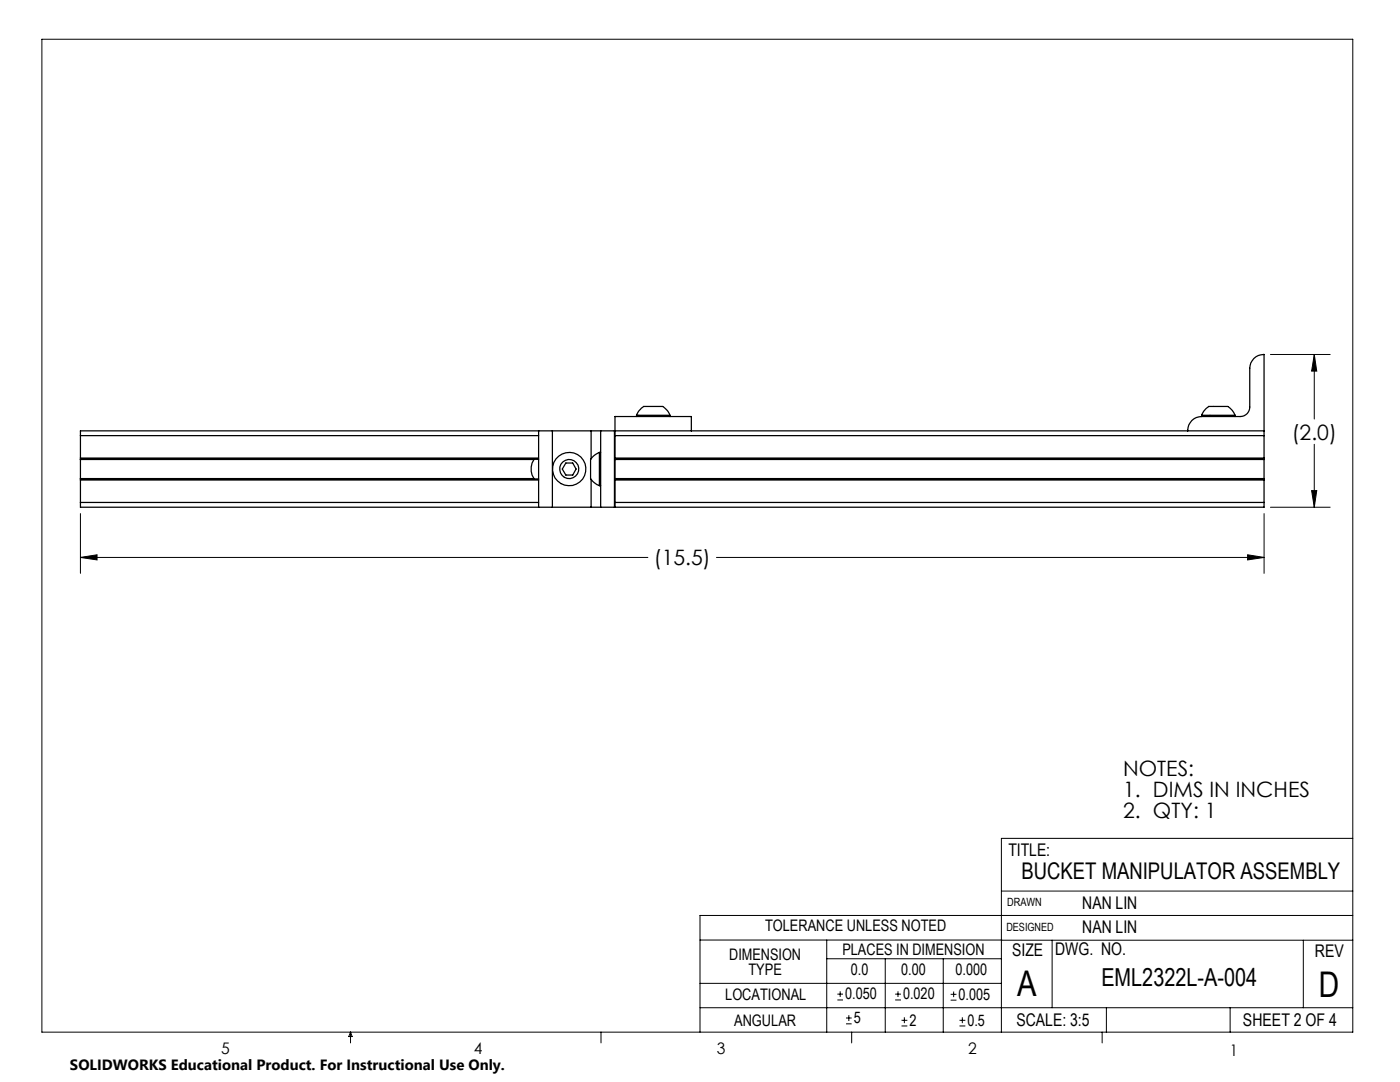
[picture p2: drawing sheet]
<svg xmlns="http://www.w3.org/2000/svg" width="279mm" height="216mm" viewBox="0 0 279 216" stroke-linecap="round" stroke-linejoin="round" font-family="sans-serif">
<g fill="none" stroke="#000" stroke-width=".2">
<path d="M8.4 7.8h261.6v198.2h-261.6zM253.5 70.7h12M262.3 70.7l.5 3.3h-1zM262.3 70.7v12.9M261.8 97.9h1l-.5 3.3zM262.3 88.7v12.5M16.1 111.2l3.3-.5v1zM16.1 102.5v11.9M16.1 111.2h113.2M143 111.2h109.3M249 110.7l3.3 .5-3.3 .5zM252.3 102.5v11.9"/>
<path d="M253.5 101.2h12M199.8 177.8h70.2M270 167.3h-70.2v38.7M139.7 187.6h60.2M139.7 196.2h60.1M165 187.6v18.4M165 191.3h34.8M167.1 199.5h1.1M167.1 198.4h1.1M167.7 197.8v1.1M176.7 191.3v14.7M178.6 199.5h1.2"/>
<path d="M178.6 198.4h1.2M179.2 197.8v1.1M188.2 191.3v14.7M189.7 199.6h1.2M189.7 198.4h1.2M190.3 197.8v1.2M199.8 187.6h70.2M210 187.6v13.5M260.1 187.6v13.5M270 182.7h-130.3v23.3M70 206v2.1M70 206l.3 .8h-.7z"/>
<path d="M119.9 206v2.1M139.7 201.1h130.3M168.8 204.3h1.2M168.8 203.1h1.2M169.4 202.6v1.1M170 206v2.1M179.9 204.7h1.2M179.9 203.6h1.2M180.5 203v1.2M191.5 204.7h1.2M191.5 203.6h1.2M192.1 203v1.2"/>
<path d="M220 206v2.1M220.8 201.1v4.9M245.5 201.1v4.9"/>
</g>
<path d="M262.3 70.7l.5 3.3h-1zM261.8 97.9h1l-.5 3.3zM16.1 111.2l3.3-.5v1zM249 110.7l3.3 .5-3.3 .5z" fill="#000"/>
<g fill="none" stroke="#000" stroke-width=".25">
<path d="M16.1 91.7h90.5a3.4 3.4 0 0 0 0 3.8h-90.5M16.1 91.4v.3M16.1 95.6v.2M16.1 95.8h91.4M16.1 95.6h91.4M16.1 91.7h91.4M16.1 91.4h91.4M16.1 86.9h91.4M16.1 86.9v4.5M16.1 91.7v3.9M16.1 95.8v4.5M107.5 86h2.7"/>
<path d="M107.5 86h-91.4v.9M107.5 86v15.2M110.2 86h7.8M110.2 86v15.2M112.9 92.4h1.4l.7 1.2-.7 1.2h-1.4l-.7-1.2zM118 86h1.9M118 86v5.5M118 95.7v5.5M119.6 90.3a3 3 0 0 0-1.7 1.6v3a1.83 1.83 0 0 0 1.2 1.8l.5 .2M119.6 90.3v6.6M119.6 90.3h.3M119.6 96.9h.3"/>
<path d="M119.9 86h2.7M119.9 86v15.2M122.6 86h129.7M122.6 86v15.2M122.7 95.6v.2M122.7 91.4v.3M122.7 86.9v4.5M122.7 91.7v3.9M122.7 95.8v4.5M122.7 95.8h129.6M122.7 95.6h129.6M122.7 91.7h129.6"/>
<path d="M122.7 91.4h129.6M122.7 86.9h129.6M122.7 95.5h129.6M127 82.9a3.4 3.4 0 0 1 1.5-1.8h2.8a1.94 1.94 0 0 1 2.2 1.2l.2 .6M127 82.9h6.7M127 82.9v.2M133.7 82.9v.2M138 86v-2.9h-15.3v3.8M237 86a2.83 2.83 0 0 1 2.8-2.9h7.7a1.87 1.87 0 0 0 1.9-1.9v-7.7a2.77 2.77 0 0 1 2.9-2.8v15.3M239.8 82.9a2.85 2.85 0 0 1 1.6-1.8h2.5a2.06 2.06 0 0 1 2.4 1.5l.2 .3M239.8 82.9h6.7M239.8 82.9v.2"/>
<path d="M246.5 82.9v.2M252.3 95.6v.2M252.3 91.4v.3M252.3 86v.9M252.3 86.9v4.5M252.3 91.7v3.9M252.3 95.8v4.5M16.1 100.3v.9h91.4M16.1 100.3h91.4M107.5 101.2h2.7M110.2 101.2h7.8M118 101.2h1.9"/>
<path d="M119.9 101.2h2.7M122.7 100.3v.9M122.7 100.3h129.6M252.3 100.3v.9h-129.7"/>
<circle cx="113.6" cy="93.6" r="3.3"/>
<circle cx="113.6" cy="93.6" r="1.91"/>
</g>
<g font-size="7.1">
<text x="203" y="198.7">A</text>
<text x="263.2" y="198.9">D</text>
</g>
<text font-size="4.9" x="219.8" y="196.7">EML2322L-A-004</text>
<text font-size="4.6" x="203.9" y="175.4">BUCKET MANIPULATOR ASSEMBLY</text>
<g font-size="4.2">
<text x="257.8" y="87.7">(2.0)</text>
<text x="130.5" y="112.8">(15.5)</text>
<text x="224.2" y="154.8">NOTES:</text>
<text x="224.2" y="158.9">1. DIMS IN INCHES</text>
<text x="224.2" y="163.1">2. QTY: 1</text>
</g>
<g font-size="3.5">
<text x="201.2" y="170.7">TITLE:</text>
<text x="216" y="181.4">NAN LIN</text>
<text x="202" y="190.7">SIZE</text>
<text x="210.6" y="190.6">DWG. NO.</text>
<text x="216" y="186.2">NAN LIN</text>
<text x="262.4" y="190.9">REV</text>
<text x="202.9" y="204.6">SCALE: 3:5</text>
<text x="248.1" y="204.6">SHEET 2 OF 4</text>
</g>
<g font-size="3.2">
<text x="152.7" y="185.7">TOLERANCE UNLESS NOTED</text>
<text x="145.5" y="191.5">DIMENSION</text>
<text x="168.1" y="190.5">PLACES IN DIMENSION</text>
<text x="149.4" y="194.6">TYPE</text>
<text x="169.8" y="194.6">0.0</text>
<text x="179.8" y="194.6">0.00</text>
<text x="190.7" y="194.6">0.000</text>
<text x="144.7" y="199.6">LOCATIONAL</text>
<text x="168.7" y="199.4">0.050</text>
<text x="180.2" y="199.4">0.020</text>
<text x="191.3" y="199.5">0.005</text>
<text x="146.5" y="204.6">ANGULAR</text>
<text x="170.4" y="204.2">5</text>
<text x="181.5" y="204.6">2</text>
<text x="193.1" y="204.6">0.5</text>
<text x="44.2" y="210.4">5</text>
<text x="94.6" y="210.3">4</text>
<text x="143.1" y="210.4">3</text>
<text x="193.2" y="210.3">2</text>
<text x="245.4" y="210.6">1</text>
</g>
<text font-size="3" x="14" y="213.5">SOLIDWORKS Educational Product. For Instructional Use Only.</text>
<g font-size="2.3">
<text x="200.8" y="185.7">DESIGNED</text>
<text x="201" y="180.9">DRAWN</text>
</g>
</svg>
